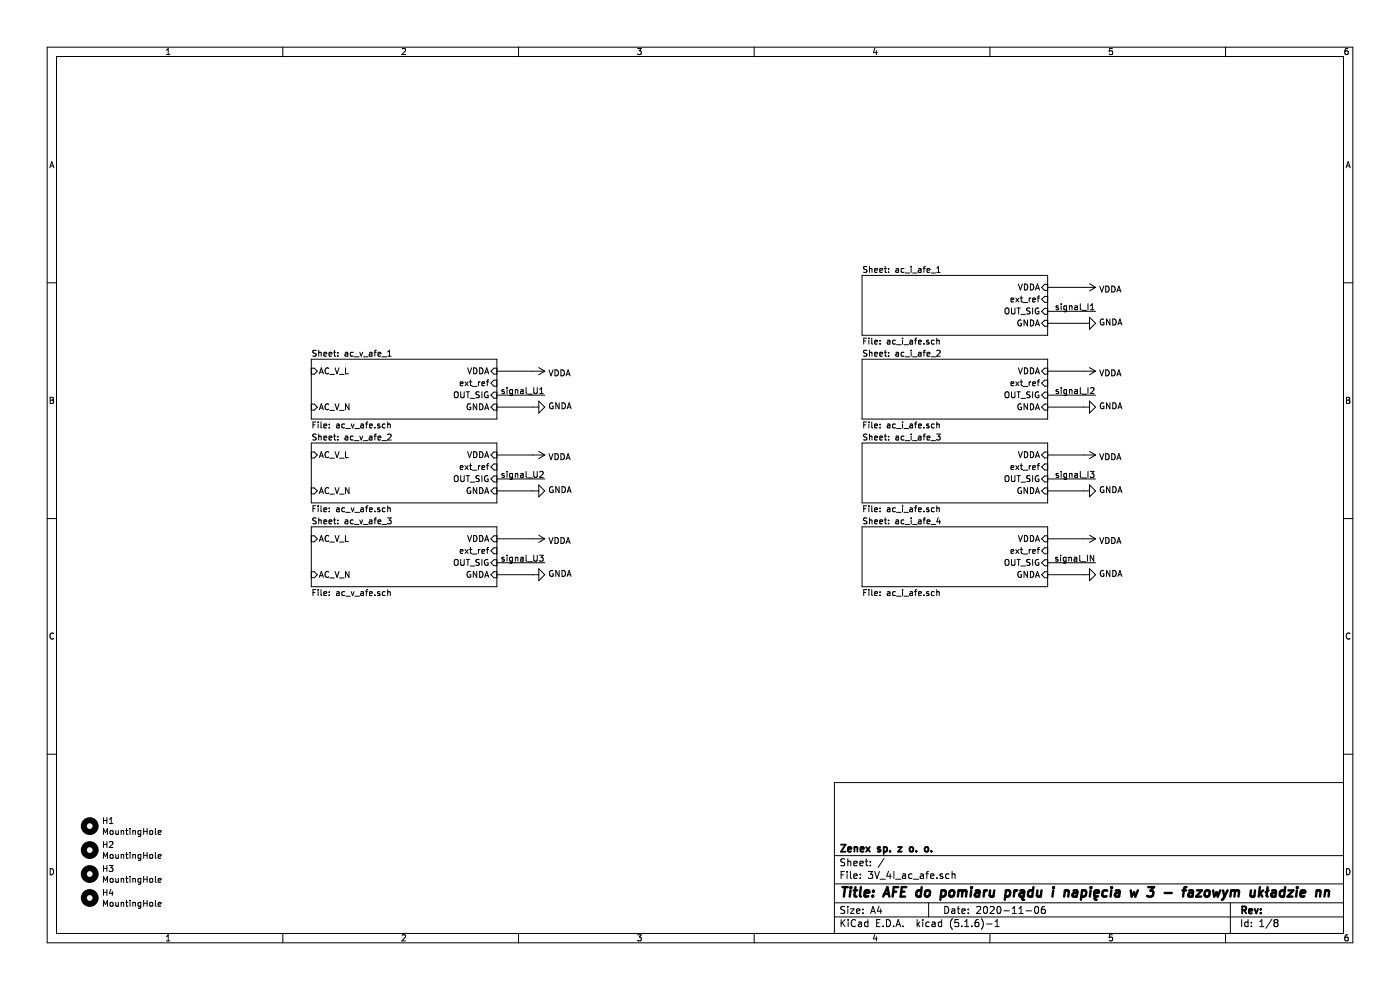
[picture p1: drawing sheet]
EESchema Schematic File Version 4
EELAYER 30 0
EELAYER END
$Descr A4 11693 8268
encoding utf-8
Sheet 1 8
Title "AFE do pomiaru prądu i napięcia w 3 - fazowym układzie nn"
Date "2020-11-06"
Rev ""
Comp "Zenex sp. z o. o."
Comment1 ""
Comment2 ""
Comment3 ""
Comment4 ""
$EndDescr
$Sheet
S 7200 2300 1550 500 
U 5FA4541C
F0 "ac_i_afe_1" 50
F1 "ac_i_afe.sch" 50
F2 "ext_ref" I R 8750 2500 50 
F3 "VDDA" I R 8750 2400 50 
F4 "OUT_SIG" I R 8750 2600 50 
F5 "GNDA" I R 8750 2700 50 
$EndSheet
$Sheet
S 2600 3000 1550 500 
U 5FA45669
F0 "ac_v_afe_1" 50
F1 "ac_v_afe.sch" 50
F2 "ext_ref" I R 4150 3200 50 
F3 "VDDA" I R 4150 3100 50 
F4 "OUT_SIG" I R 4150 3300 50 
F5 "GNDA" I R 4150 3400 50 
F6 "AC_V_L" I L 2600 3100 50 
F7 "AC_V_N" I L 2600 3400 50 
$EndSheet
$Sheet
S 2600 3700 1550 500 
U 5FA5E85E
F0 "ac_v_afe_2" 50
F1 "ac_v_afe.sch" 50
F2 "ext_ref" I R 4150 3900 50 
F3 "VDDA" I R 4150 3800 50 
F4 "OUT_SIG" I R 4150 4000 50 
F5 "GNDA" I R 4150 4100 50 
F6 "AC_V_L" I L 2600 3800 50 
F7 "AC_V_N" I L 2600 4100 50 
$EndSheet
$Sheet
S 2600 4400 1550 500 
U 5FA5EA5F
F0 "ac_v_afe_3" 50
F1 "ac_v_afe.sch" 50
F2 "ext_ref" I R 4150 4600 50 
F3 "VDDA" I R 4150 4500 50 
F4 "OUT_SIG" I R 4150 4700 50 
F5 "GNDA" I R 4150 4800 50 
F6 "AC_V_L" I L 2600 4500 50 
F7 "AC_V_N" I L 2600 4800 50 
$EndSheet
$Sheet
S 7200 3000 1550 500 
U 5FA5F52E
F0 "ac_i_afe_2" 50
F1 "ac_i_afe.sch" 50
F2 "ext_ref" I R 8750 3200 50 
F3 "VDDA" I R 8750 3100 50 
F4 "OUT_SIG" I R 8750 3300 50 
F5 "GNDA" I R 8750 3400 50 
$EndSheet
$Sheet
S 7200 3700 1550 500 
U 5FA5F6C5
F0 "ac_i_afe_3" 50
F1 "ac_i_afe.sch" 50
F2 "ext_ref" I R 8750 3900 50 
F3 "VDDA" I R 8750 3800 50 
F4 "OUT_SIG" I R 8750 4000 50 
F5 "GNDA" I R 8750 4100 50 
$EndSheet
$Sheet
S 7200 4400 1550 500 
U 5FA5FFA2
F0 "ac_i_afe_4" 50
F1 "ac_i_afe.sch" 50
F2 "ext_ref" I R 8750 4600 50 
F3 "VDDA" I R 8750 4500 50 
F4 "OUT_SIG" I R 8750 4700 50 
F5 "GNDA" I R 8750 4800 50 
$EndSheet
Text Label 9150 2600 2    50   ~ 0
signal_I1
Text Label 9150 3300 2    50   ~ 0
signal_I2
Text Label 9150 4000 2    50   ~ 0
signal_I3
Text Label 9150 4700 2    50   ~ 0
signal_IN
Wire Wire Line
	9150 2600 8750 2600
Wire Wire Line
	8750 3300 9150 3300
Wire Wire Line
	8750 4000 9150 4000
Wire Wire Line
	9150 4700 8750 4700
$Comp
L power:GNDA #PWR08
U 1 1
P 9050 2700
F 0 "#PWR08" H 9050 2450 50  0001 C CNN
F 1 "GNDA" V 9055 2572 50  0000 R CNN
F 2 "" H 9050 2700 50  0001 C CNN
F 3 "" H 9050 2700 50  0001 C CNN
	1    9050 2700
	0    -1   -1   0   
$EndComp
Wire Wire Line
	9050 2700 8750 2700
$Comp
L power:GNDA #PWR010
U 1 1
P 9050 3400
F 0 "#PWR010" H 9050 3150 50  0001 C CNN
F 1 "GNDA" V 9055 3272 50  0000 R CNN
F 2 "" H 9050 3400 50  0001 C CNN
F 3 "" H 9050 3400 50  0001 C CNN
	1    9050 3400
	0    -1   -1   0   
$EndComp
Wire Wire Line
	9050 3400 8750 3400
$Comp
L power:GNDA #PWR012
U 1 1
P 9050 4100
F 0 "#PWR012" H 9050 3850 50  0001 C CNN
F 1 "GNDA" V 9055 3972 50  0000 R CNN
F 2 "" H 9050 4100 50  0001 C CNN
F 3 "" H 9050 4100 50  0001 C CNN
	1    9050 4100
	0    -1   -1   0   
$EndComp
Wire Wire Line
	9050 4100 8750 4100
$Comp
L power:GNDA #PWR014
U 1 1
P 9050 4800
F 0 "#PWR014" H 9050 4550 50  0001 C CNN
F 1 "GNDA" V 9055 4672 50  0000 R CNN
F 2 "" H 9050 4800 50  0001 C CNN
F 3 "" H 9050 4800 50  0001 C CNN
	1    9050 4800
	0    -1   -1   0   
$EndComp
Wire Wire Line
	9050 4800 8750 4800
$Comp
L power:GNDA #PWR02
U 1 1
P 4450 3400
F 0 "#PWR02" H 4450 3150 50  0001 C CNN
F 1 "GNDA" V 4455 3272 50  0000 R CNN
F 2 "" H 4450 3400 50  0001 C CNN
F 3 "" H 4450 3400 50  0001 C CNN
	1    4450 3400
	0    -1   -1   0   
$EndComp
Wire Wire Line
	4450 3400 4150 3400
$Comp
L power:GNDA #PWR04
U 1 1
P 4450 4100
F 0 "#PWR04" H 4450 3850 50  0001 C CNN
F 1 "GNDA" V 4455 3972 50  0000 R CNN
F 2 "" H 4450 4100 50  0001 C CNN
F 3 "" H 4450 4100 50  0001 C CNN
	1    4450 4100
	0    -1   -1   0   
$EndComp
Wire Wire Line
	4450 4100 4150 4100
$Comp
L power:GNDA #PWR06
U 1 1
P 4450 4800
F 0 "#PWR06" H 4450 4550 50  0001 C CNN
F 1 "GNDA" V 4455 4672 50  0000 R CNN
F 2 "" H 4450 4800 50  0001 C CNN
F 3 "" H 4450 4800 50  0001 C CNN
	1    4450 4800
	0    -1   -1   0   
$EndComp
Wire Wire Line
	4450 4800 4150 4800
$Comp
L power:VDDA #PWR07
U 1 1
P 9050 2400
F 0 "#PWR07" H 9050 2250 50  0001 C CNN
F 1 "VDDA" V 9065 2528 50  0000 L CNN
F 2 "" H 9050 2400 50  0001 C CNN
F 3 "" H 9050 2400 50  0001 C CNN
	1    9050 2400
	0    1    1    0   
$EndComp
Wire Wire Line
	9050 2400 8750 2400
$Comp
L power:VDDA #PWR09
U 1 1
P 9050 3100
F 0 "#PWR09" H 9050 2950 50  0001 C CNN
F 1 "VDDA" V 9065 3228 50  0000 L CNN
F 2 "" H 9050 3100 50  0001 C CNN
F 3 "" H 9050 3100 50  0001 C CNN
	1    9050 3100
	0    1    1    0   
$EndComp
Wire Wire Line
	9050 3100 8750 3100
$Comp
L power:VDDA #PWR011
U 1 1
P 9050 3800
F 0 "#PWR011" H 9050 3650 50  0001 C CNN
F 1 "VDDA" V 9065 3928 50  0000 L CNN
F 2 "" H 9050 3800 50  0001 C CNN
F 3 "" H 9050 3800 50  0001 C CNN
	1    9050 3800
	0    1    1    0   
$EndComp
Wire Wire Line
	9050 3800 8750 3800
$Comp
L power:VDDA #PWR013
U 1 1
P 9050 4500
F 0 "#PWR013" H 9050 4350 50  0001 C CNN
F 1 "VDDA" V 9065 4628 50  0000 L CNN
F 2 "" H 9050 4500 50  0001 C CNN
F 3 "" H 9050 4500 50  0001 C CNN
	1    9050 4500
	0    1    1    0   
$EndComp
Wire Wire Line
	9050 4500 8750 4500
$Comp
L power:VDDA #PWR01
U 1 1
P 4450 3100
F 0 "#PWR01" H 4450 2950 50  0001 C CNN
F 1 "VDDA" V 4465 3228 50  0000 L CNN
F 2 "" H 4450 3100 50  0001 C CNN
F 3 "" H 4450 3100 50  0001 C CNN
	1    4450 3100
	0    1    1    0   
$EndComp
Wire Wire Line
	4450 3100 4150 3100
$Comp
L power:VDDA #PWR03
U 1 1
P 4450 3800
F 0 "#PWR03" H 4450 3650 50  0001 C CNN
F 1 "VDDA" V 4465 3928 50  0000 L CNN
F 2 "" H 4450 3800 50  0001 C CNN
F 3 "" H 4450 3800 50  0001 C CNN
	1    4450 3800
	0    1    1    0   
$EndComp
Wire Wire Line
	4450 3800 4150 3800
$Comp
L power:VDDA #PWR05
U 1 1
P 4450 4500
F 0 "#PWR05" H 4450 4350 50  0001 C CNN
F 1 "VDDA" V 4465 4628 50  0000 L CNN
F 2 "" H 4450 4500 50  0001 C CNN
F 3 "" H 4450 4500 50  0001 C CNN
	1    4450 4500
	0    1    1    0   
$EndComp
Wire Wire Line
	4450 4500 4150 4500
Text Label 4550 3300 2    50   ~ 0
signal_U1
Wire Wire Line
	4550 3300 4150 3300
Text Label 4550 4000 2    50   ~ 0
signal_U2
Wire Wire Line
	4550 4000 4150 4000
Text Label 4550 4700 2    50   ~ 0
signal_U3
Wire Wire Line
	4550 4700 4150 4700
$Comp
L Mechanical:MountingHole H1
U 1 1
P 750 6900
F 0 "H1" H 850 6946 50  0000 L CNN
F 1 "MountingHole" H 850 6855 50  0000 L CNN
F 2 "MountingHole:MountingHole_3.2mm_M3" H 750 6900 50  0001 C CNN
F 3 "~" H 750 6900 50  0001 C CNN
	1    750  6900
	1    0    0    -1  
$EndComp
$Comp
L Mechanical:MountingHole H2
U 1 1
P 750 7100
F 0 "H2" H 850 7146 50  0000 L CNN
F 1 "MountingHole" H 850 7055 50  0000 L CNN
F 2 "MountingHole:MountingHole_3.2mm_M3" H 750 7100 50  0001 C CNN
F 3 "~" H 750 7100 50  0001 C CNN
	1    750  7100
	1    0    0    -1  
$EndComp
$Comp
L Mechanical:MountingHole H3
U 1 1
P 750 7300
F 0 "H3" H 850 7346 50  0000 L CNN
F 1 "MountingHole" H 850 7255 50  0000 L CNN
F 2 "MountingHole:MountingHole_3.2mm_M3" H 750 7300 50  0001 C CNN
F 3 "~" H 750 7300 50  0001 C CNN
	1    750  7300
	1    0    0    -1  
$EndComp
$Comp
L Mechanical:MountingHole H4
U 1 1
P 750 7500
F 0 "H4" H 850 7546 50  0000 L CNN
F 1 "MountingHole" H 850 7455 50  0000 L CNN
F 2 "MountingHole:MountingHole_3.2mm_M3" H 750 7500 50  0001 C CNN
F 3 "~" H 750 7500 50  0001 C CNN
	1    750  7500
	1    0    0    -1  
$EndComp
$EndSCHEMATC
